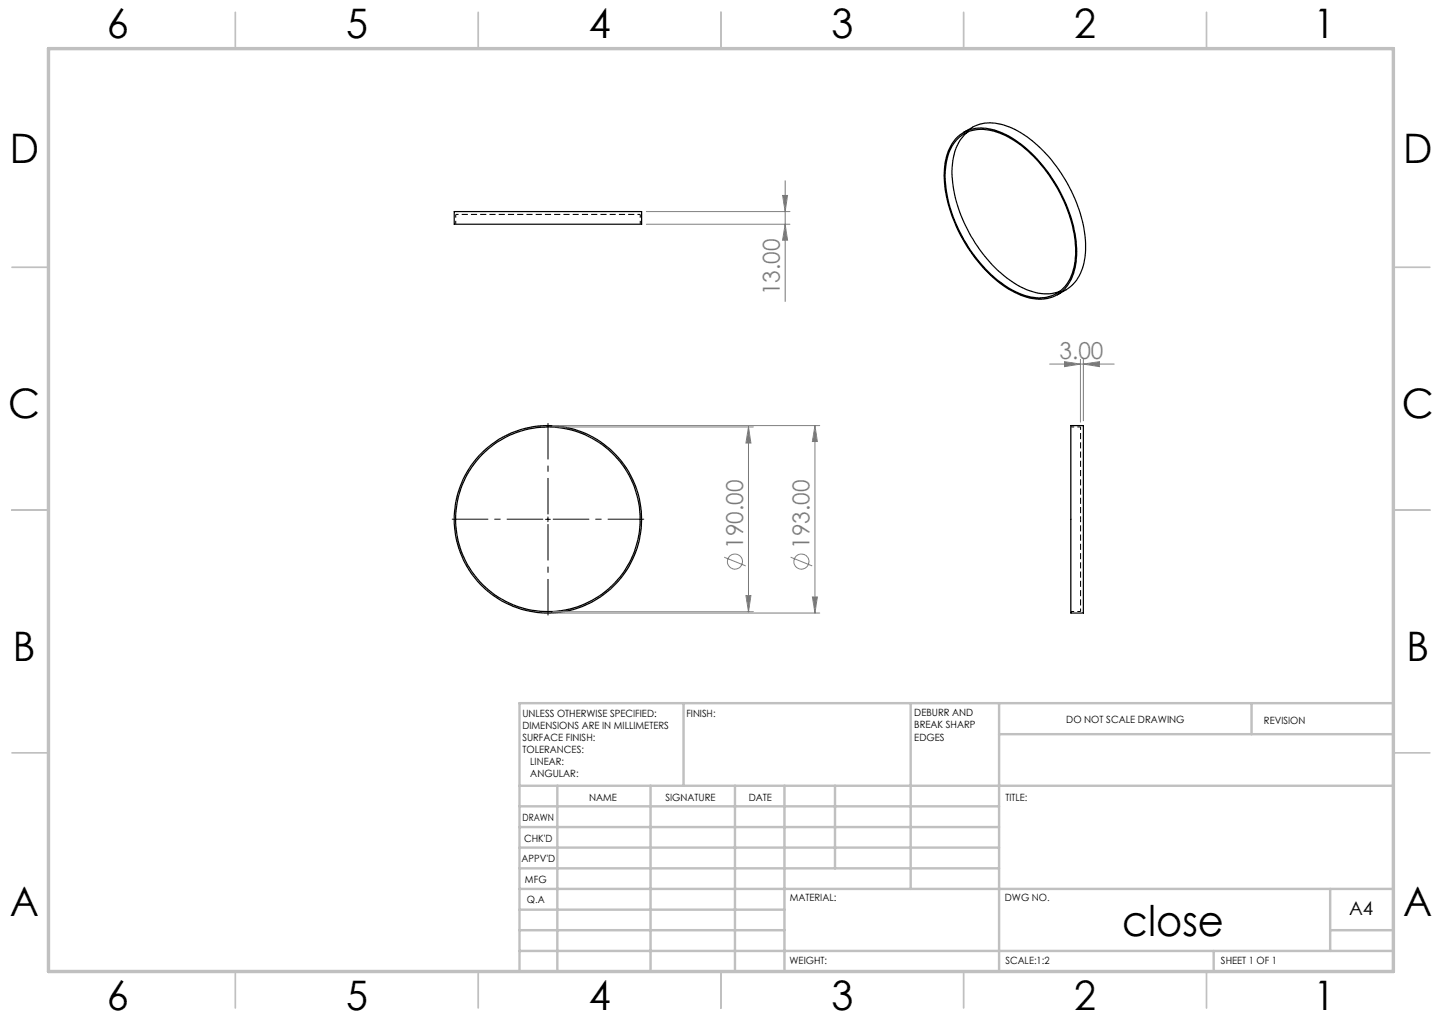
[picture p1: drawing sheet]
<svg xmlns="http://www.w3.org/2000/svg" width="297mm" height="210mm" viewBox="0 0 297 210" stroke-linecap="round" stroke-linejoin="round" font-family="sans-serif">
<g fill="none" stroke="#000" stroke-width=".25">
<path d="M197 28.8a7.4 7.4 0 0 1 8.3-1.6 24.1 24.1 0 0 1 12.2 11 25 25 0 0 1 3.8 16.2 7.7 7.7 0 0 1-5.2 6.7 11.5 11.5 0 0 1-9.6-2.7 30.2 30.2 0 0 1-11.8-21.8 11.2 11.2 0 0 1 2.3-7.8zM197.3 28.1a7.7 7.7 0 0 1 8.1-1.1 24.5 24.5 0 0 1 11.8 10.5 26.7 26.7 0 0 1 4.5 16.4 8.4 8.4 0 0 1-5 7.3 10.1 10.1 0 0 1-8.3-1.3 28.9 28.9 0 0 1-11.7-14 21.6 21.6 0 0 1-1.8-13.7 9.1 9.1 0 0 1 2.4-4.1zM198.5 27.3l1.8-1.1a8.7 8.7 0 0 1 8.2 .2 27.6 27.6 0 0 1 12.2 13 23.7 23.7 0 0 1 2.6 14.7 8.5 8.5 0 0 1-3.7 5.5l-1.8 1.1M199.4 27.2a9.7 9.7 0 0 0-3.3 7.9 29.5 29.5 0 0 0 13.6 23.7 9.9 9.9 0 0 0 8.6 1.2M93.6 43.6h38.6v2.6h-38.6zM220.6 87.6h2.5v38.6h-2.5z"/>
<circle cx="112.8" cy="106.9" r="19.3"/>
<circle cx="112.9" cy="106.9" r="19"/>
</g>
<path d="M131.9 44.1h-38M222.6 106.9v-19M222.6 125.9v-19" fill="none" stroke="#000" stroke-width=".21" stroke-dasharray="1.3 .6" stroke-dashoffset=".7" stroke-linecap="butt"/>
<path d="M93.9 44.1v2M131.9 46.1v-2M222.6 87.9h-2M220.6 125.9h2" fill="none" stroke="#000" stroke-width=".21" stroke-dasharray="1.3 .6" stroke-dashoffset=".6" stroke-linecap="butt"/>
<g fill="none" stroke="#808080" stroke-width=".21">
<path d="M161.7 37.2v24.9M133.1 46.2h29.6M133.1 43.6h29.6M161.2 40.2h1l-.5 3.4zM161.7 46.2l.5 3.3h-1zM216.2 75h13.3M219.3 74.5l3.2 .5-3.2 .5zM222.5 74v12.9M223.1 75l3.3-.5v1zM223.1 74v12.6M113.8 87.6h55M113.8 87.9h41.4"/>
<path d="M154.2 87.9l.5 3.3h-1.1zM154.2 87.9v38M167.9 87.6l.4 3.3h-1zM167.9 87.6v38.6M149.2 114.7l4.4 1.8M162.8 114.7l4.5 1.8M113.8 126.2h55M113.8 125.9h41.4M153.6 122.6h1.1l-.5 3.3zM167.3 122.9h1l-.4 3.3z"/>
<circle cx="151.4" cy="115.6" r="1.54"/>
<circle cx="165.1" cy="115.6" r="1.54"/>
</g>
<path d="M111.9 106.9h-18.8M112.9 105.9v-18.8M112.9 107.9v18.8M113.9 106.9h18.8" fill="none" stroke="#000" stroke-width=".21" stroke-dasharray="15.2 1.3 1.3 1.3" stroke-dashoffset="7.7" stroke-linecap="butt"/>
<path d="M112.4 106.9h.9M112.9 106.4v1" fill="none" stroke="#000" stroke-width=".21"/>
<g fill="none" stroke="#c0c0c0" stroke-width=".35">
<path d="M48.5 2.5v7.5M98.5 2.5v7.5M148.5 2.5v7.5M198.5 2.5v7.5M248.5 2.5v7.5M2.5 55h7.5M287 55h7.5M2.5 105h7.5M287 105h7.5M2.5 155h7.5M287 155h7.5M48.5 200v7.5"/>
<path d="M98.5 200v7.5M148.5 200v7.5M198.5 200v7.5M248.5 200v7.5"/>
</g>
<g fill="none" stroke="#c0c0c0" stroke-width=".5">
<path d="M140.8 144.8v17M187.6 144.8v38.2M205.8 144.8v55.2M205.8 151.2h81.2M257.8 144.8v6.4M287 144.8h-180v55.2M107 161.8h180M107 178.8h98.8M107 174.5h98.8M107 170.3h98.8M107 166h98.8M114.8 161.8v38.2"/>
<path d="M134 161.8v38.2M151.4 161.8v38.2M161.6 161.8v38.2M172 161.8v17M107 195.8h180M107 191.5h54.6M107 187.3h54.6M107 183h180M250 195.8v4.2M274 191.5h13M274 183v12.8"/>
</g>
<path d="M10 10h277v190h-277z" fill="none" stroke="#c0c0c0" stroke-width=".7"/>
<g fill="#808080">
<path d="M219.3 74.5l3.2 .5-3.2 .5zM223.1 75l3.3-.5v1z"/>
<path d="M161.7 46.2l.5 3.3h-1zM161.2 40.2h1l-.5 3.4z"/>
<path d="M167.9 87.6l.4 3.3h-1zM167.3 122.9h1l-.4 3.3zM154.2 87.9l.5 3.3h-1.1zM153.6 122.6h1.1l-.5 3.3z"/>
</g>
<text font-size="8.7" x="231.1" y="192.6">close</text>
<g font-size="8.4">
<text x="22" y="7.9">6</text>
<text x="71.3" y="7.9">5</text>
<text x="121.3" y="7.9">4</text>
<text x="171.3" y="7.9">3</text>
<text x="221.3" y="7.9">2</text>
<text x="270.5" y="7.9">1</text>
<text x="2" y="33.5">D</text>
<text x="289" y="33.5">D</text>
<text x="1.7" y="86">C</text>
<text x="288.7" y="86">C</text>
<text x="2.7" y="136">B</text>
<text x="289.7" y="136">B</text>
<text x="2" y="188.5">A</text>
<text x="289" y="188.5">A</text>
<text x="22" y="207.9">6</text>
<text x="71.3" y="207.9">5</text>
<text x="121.3" y="207.9">4</text>
<text x="171.3" y="207.9">3</text>
<text x="221.3" y="207.9">2</text>
<text x="270.5" y="207.9">1</text>
</g>
<g font-size="4.8" fill="#808080">
<text x="160.6" y="60.8" transform="rotate(-90 160.6 60.8)">13.00</text>
<text x="218.2" y="73.9">3.00</text>
<text x="153" y="113" transform="rotate(-90 153 113)">190.00</text>
<text x="166.7" y="113" transform="rotate(-90 166.7 113)">193.00</text>
</g>
<text font-size="3.9" x="277.9" y="188.5">A4</text>
<g font-size="2.1">
<text x="107.6" y="147.6">UNLESS OTHERWISE SPECIFIED:</text>
<text x="141.4" y="147.5">FINISH:</text>
<text x="188.3" y="147.5">DEBURR AND</text>
<text x="188.3" y="150">BREAK SHARP</text>
<text x="219.6" y="148.9">DO NOT SCALE DRAWING</text>
<text x="260.3" y="149.1">REVISION</text>
<text x="107.6" y="150.1">DIMENSIONS ARE IN MILLIMETERS</text>
<text x="107.6" y="152.5">SURFACE FINISH:</text>
<text x="107.6" y="155">TOLERANCES:</text>
<text x="188.3" y="152.5">EDGES</text>
<text x="109.2" y="157.5">LINEAR:</text>
<text x="109.2" y="160">ANGULAR:</text>
<text x="121.3" y="165">NAME</text>
<text x="137" y="164.9">SIGNATURE</text>
<text x="154.2" y="164.9">DATE</text>
<text x="207.1" y="164.9">TITLE:</text>
<text x="107.6" y="169.1">DRAWN</text>
<text x="107.9" y="173.3">CHK'D</text>
<text x="107.4" y="177.4">APPV'D</text>
<text x="108.1" y="181.8">MFG</text>
<text x="108.5" y="186">Q.A</text>
<text x="162.6" y="185.5">MATERIAL:</text>
<text x="207" y="185.5">DWG NO.</text>
<text x="162.6" y="198.5">WEIGHT:</text>
<text x="207.1" y="198.6">SCALE:1:2</text>
<text x="251.5" y="198.6">SHEET 1 OF 1</text>
</g>
</svg>
